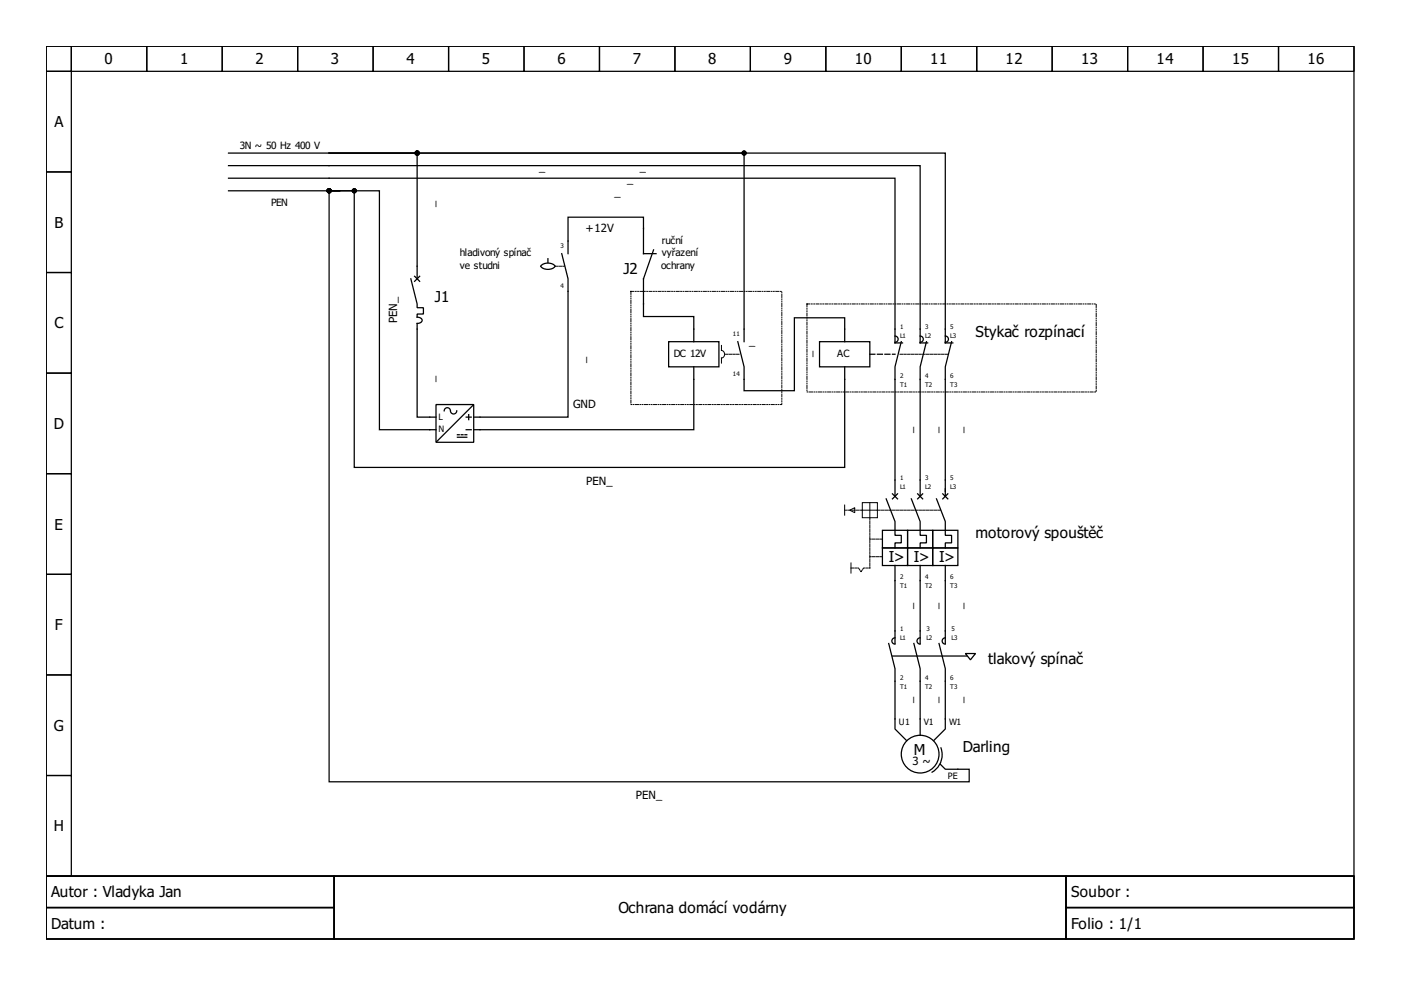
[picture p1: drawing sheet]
<svg xmlns="http://www.w3.org/2000/svg" width="297mm" height="210mm" viewBox="0 0 297 210" stroke-linecap="round" stroke-linejoin="round" font-family="sans-serif">
<g fill="none" stroke="#000" stroke-width=".27">
<path d="M9.8 9.8h277.3v176h-277.3zM9.8 9.8h5.3v5.3h-5.3zM9.8 15.1h5.3v21.4h-5.3zM15.1 9.8h16v5.3h-16zM31.1 9.8h16v5.3h-16zM47.1 9.8h16v5.3h-16zM63.1 9.8h16v5.3h-16zM79.1 9.8h16v5.3h-16zM95.1 9.8h16v5.3h-16zM111.1 9.8h16v5.3h-16zM127.1 9.8h16v5.3h-16zM143.1 9.8h16v5.3h-16z"/>
<path d="M159.1 9.8h16v5.3h-16zM175.1 9.8h16v5.3h-16zM191.1 9.8h16v5.3h-16zM207.1 9.8h16v5.3h-16zM223.1 9.8h16v5.3h-16zM239.1 9.8h16v5.3h-16zM255.1 9.8h16v5.3h-16zM271.1 9.8h16v5.3h-16zM9.8 36.5h5.3v21.3h-5.3zM48.4 35.1h146.7v37.6h1.6M48.4 37.8h141.4v34.9h1.6M48.4 32.5h21.4"/>
<path d="M69.8 32.5h18.6v26.6M69.8 32.5h130.6v40.2h1.6M69.8 32.5h88v39.9M9.8 57.8h5.3v21.3h-5.3zM48.4 40.5h21.4M69.8 40.5h2.4h-2.4v125.3h135.7v-2.7h-5.1l-1-1.1M69.8 40.5h10.6v50.6h12M69.8 40.5h5.3v58.6h104v-21.3M87.1 59.1l1.3 5.3v.8h1.4v1.4h-1.4v.6a.8 .8 0 0 1 1 1l-.5 .3-.5 .1v19.8h4M87.9 58.6l1.1 1M89 58.6l-1.1 1M116.2 54.8v.8"/>
<path d="M117.7 56.4a2.15 2.15 0 0 0-3 0M117.7 56.5a2.15 2.15 0 0 1-3 0M119.1 53.8l1.3 5.3v29.3h-20M138.6 53l-2.2 6.1v8h10.7v5.3M139.1 53.8h-2.7v-7.8h-16v7.8M9.8 79.1h5.3v21.3h-5.3zM141.8 72.4h10.6v5.4h-10.6zM147.1 77.8v13.3h-46.7M156.4 72.4l1.4 5.4v5h10.6v-15.4h10.7v5M173.8 72.4h10.6v5.4h-10.6zM189.8 71.2a.67 .67 0 0 1 .6 .7 .67 .67 0 0 1-.6 .7M191.1 72.4l-1.3 5.4v27.4"/>
<path d="M195.1 71.2a.67 .67 0 0 1 .7 .7 .67 .67 0 0 1-.7 .7M196.4 72.4l-1.3 5.4v27.4M200.4 71.2a.67 .67 0 0 1 .7 .7 .67 .67 0 0 1-.7 .7M201.8 72.4l-1.4 5.4v27.4M92.4 85.8h8v8h-8zM95.5 87.1a.67 .67 0 0 0-.7-.7 .67 .67 0 0 0-.6 .7M96.8 87.1a.67 .67 0 0 1-.6 .7 .67 .67 0 0 1-.7-.6M97 92.2h.4M97 92.7h2M97.8 92.2h.4M98.6 92.2h.4M98.8 91.1h1.1"/>
<path d="M98.8 88.4h1.1M99.4 87.9v1.1M100.3 85.9l-7.7 7.7M9.8 100.4h5.3v21.4h-5.3zM187.1 112.4h5.3v3.8h-5.3zM187.1 116.2h5.3v3.7h-5.3zM187.9 105.8l1.9 4.8v2.9h1.3v1.6h-1.3v1.1M189.2 104.7l1.1 1.1M189.8 119.9v16.5M190.3 104.7l-1.1 1.1M192.4 116.2h5.4v3.7h-5.4zM192.4 112.4h5.4v3.8h-5.4z"/>
<path d="M193.2 105.8l1.9 4.8v2.9h1.3v1.6h-1.3v1.1M194.6 104.7l1 1.1M195.1 119.9v16.5M195.6 104.7l-1 1.1M197.8 116.2h5.3v3.7h-5.3zM197.8 112.4h5.3v3.8h-5.3zM198.6 105.8l1.8 4.8v2.9h1.4v1.6h-1.4v1.1M199.9 104.7l1.1 1.1M200.4 119.9v16.5M201 104.7l-1.1 1.1M9.8 121.8h5.3v21.3h-5.3zM188.4 136.4l1.4 5.4v12.8l2.4 2.4"/>
<path d="M189.2 139.1h15.8M189.8 135.2a.67 .67 0 0 0-.7 .7 .67 .67 0 0 0 .7 .7M193.8 136.4l1.3 5.4v14.1M195.1 135.2a.67 .67 0 0 0-.7 .7 .67 .67 0 0 0 .7 .7M199.1 136.4l1.3 5.4v12.8l-2.4 2.4M200.4 135.2a.67 .67 0 0 0-.6 .7 .67 .67 0 0 0 .6 .7M204.7 138.6h2.1l-1 1.3zM9.8 143.1h5.3v21.3h-5.3zM199.5 158.6a4.3 4.3 0 0 1-1.9 5.1M9.8 164.4h5.3v21.4h-5.3zM9.8 185.8h277.3v13.3h-277.3zM9.8 185.8h61v6.6h-61z"/>
<path d="M9.8 192.4h61v6.7h-61zM70.8 185.8h155.2v13.3h-155.2zM226 185.8h61.1v6.6h-61.1zM226 192.4h61.1v6.7h-61.1z"/>
<circle cx="195.1" cy="159.9" r="4"/>
</g>
<path d="M184.4 75.1h5.4" fill="none" stroke="#000" stroke-width=".27" stroke-dasharray="1.1 .5"/>
<path d="M133.8 61.8h32v24h-32zM171.1 64.4h61.3v18.7h-61.3z" fill="none" stroke="#000" stroke-width=".21" stroke-dasharray=".6 .3 .2 .3 .2 .3"/>
<path d="M117.8 56.4h1.8M153.8 75.1h3.2M201 75.1h-10.4M179.1 108.2h3.7M184.4 109.8v10.6M186 108.2h13.4M187.1 114.3h-2.7M187.1 118h-2.7M180.4 120.4h1.6l.6 .8 .5-.8h1.3" fill="none" stroke="#000" stroke-width=".21" stroke-dasharray=".5 .3"/>
<path d="M153 73.2v1.1a.81 .81 0 0 1 .6 .8 .81 .81 0 0 1-.6 .8v1.1M179.1 107.1v2.1M180.2 108.2l1-.6v1.1zM180.4 119.4v2.1M182.8 106.6h3.2v3.2h-3.2zM182.8 108.2h3.2M184.4 106.6v3.2" fill="none" stroke="#000" stroke-width=".21"/>
<g fill="#000" stroke="#000" stroke-width=".27">
<circle cx="88.4" cy="32.5" r=".4"/>
<circle cx="157.8" cy="32.5" r=".4"/>
<circle cx="69.8" cy="40.5" r=".4"/>
<circle cx="75.1" cy="40.5" r=".4"/>
</g>
<g font-size="3.2">
<text x="22.2" y="13.7">0</text>
<text x="38.2" y="13.7">1</text>
<text x="54.2" y="13.7">2</text>
<text x="70.2" y="13.7">3</text>
<text x="86.2" y="13.7">4</text>
<text x="102.2" y="13.7">5</text>
<text x="118.2" y="13.7">6</text>
<text x="134.2" y="13.7">7</text>
<text x="150.2" y="13.7">8</text>
<text x="166.2" y="13.7">9</text>
<text x="181.2" y="13.7">10</text>
<text x="197.2" y="13.7">11</text>
<text x="213.2" y="13.7">12</text>
<text x="229.2" y="13.7">13</text>
<text x="245.2" y="13.7">14</text>
<text x="261.2" y="13.7">15</text>
<text x="277.2" y="13.7">16</text>
<text x="11.5" y="27">A</text>
<text x="11.5" y="48.3">B</text>
<text x="132.2" y="58">J2</text>
<text x="92.2" y="64">J1</text>
<text x="11.5" y="69.6">C</text>
<text x="206.8" y="71.4">Stykač rozpínací</text>
<text x="11.4" y="91">D</text>
<text x="11.5" y="112.3">E</text>
<text x="188.4" y="119.1">I&gt;</text>
<text x="193.8" y="119.1">I&gt;</text>
<text x="199.1" y="119.1">I&gt;</text>
<text x="206.8" y="114">motorový spouštěč</text>
<text x="11.7" y="133.6">F</text>
<text x="209.5" y="140.7">tlakový spínač</text>
<text x="11.4" y="155">G</text>
<text x="193.8" y="160.2">M</text>
<text x="204.2" y="159.4">Darling</text>
<text x="11.4" y="176.3">H</text>
<text x="10.9" y="190.3">Autor : Vladyka Jan</text>
<text x="227.1" y="190.3">Soubor :</text>
<text x="10.9" y="197">Datum :</text>
<text x="131.1" y="193.6">Ochrana domácí vodárny</text>
<text x="227.1" y="197">Folio : 1/1</text>
</g>
<g font-size="2.4">
<text x="114.3" y="36.2">_</text>
<text x="130.3" y="41.5">_</text>
<text x="133" y="38.9">_</text>
<text x="135.6" y="36.2">_</text>
<text x="92.2" y="43.9" transform="rotate(-90 92.2 43.9)">_</text>
<text x="124.2" y="49.2">+12V</text>
<text x="84.2" y="68.6" transform="rotate(-90 84.2 68.6)">PEN_</text>
<text x="124.2" y="77" transform="rotate(-90 124.2 77)">_</text>
<text x="158.8" y="73.2">_</text>
<text x="172.2" y="75.8" transform="rotate(-90 172.2 75.8)">_</text>
<text x="92.2" y="81" transform="rotate(-90 92.2 81)">_</text>
<text x="121.5" y="86.6">GND</text>
<text x="193.5" y="91.8" transform="rotate(-90 193.5 91.8)">_</text>
<text x="198.8" y="91.8" transform="rotate(-90 198.8 91.8)">_</text>
<text x="204.2" y="91.8" transform="rotate(-90 204.2 91.8)">_</text>
<text x="124.3" y="102.8">PEN_</text>
<text x="193.5" y="129.1" transform="rotate(-90 193.5 129.1)">_</text>
<text x="198.8" y="129.1" transform="rotate(-90 198.8 129.1)">_</text>
<text x="204.2" y="129.1" transform="rotate(-90 204.2 129.1)">_</text>
<text x="193.5" y="149.1" transform="rotate(-90 193.5 149.1)">_</text>
<text x="198.8" y="149.1" transform="rotate(-90 198.8 149.1)">_</text>
<text x="204.2" y="149.1" transform="rotate(-90 204.2 149.1)">_</text>
<text x="193.5" y="162.3">3 ~</text>
<text x="134.8" y="169.5">PEN_</text>
</g>
<g font-size="2.1">
<text x="50.8" y="31.7">3N ~ 50 Hz 400 V</text>
<text x="57.5" y="43.6">PEN</text>
<text x="140.3" y="51.6">ruční</text>
<text x="97.5" y="54.3">hladivoný spínač</text>
<text x="97.5" y="57">ve studni</text>
<text x="140.2" y="57">ochrany</text>
<text x="140.3" y="54.3">vyřazení</text>
<text x="142.8" y="75.6">DC 12V</text>
<text x="177.5" y="75.6">AC</text>
</g>
<g font-size="1.9">
<text x="93" y="89.1">L</text>
<text x="93" y="91.6">N</text>
<text x="190.6" y="153.8">U1</text>
<text x="195.9" y="153.8">V1</text>
<text x="201.2" y="153.8">W1</text>
<text x="201" y="165.2">PE</text>
</g>
<g font-size="1.3">
<text x="118.8" y="52.6">3</text>
<text x="118.8" y="61.1">4</text>
<text x="155.4" y="71.2">11</text>
<text x="190.8" y="69.8">1</text>
<text x="190.8" y="71.6">L1</text>
<text x="196.2" y="69.8">3</text>
<text x="196.2" y="71.6">L2</text>
<text x="201.5" y="69.8">5</text>
<text x="201.5" y="71.6">L3</text>
<text x="155.4" y="79.8">14</text>
<text x="190.8" y="80.2">2</text>
<text x="190.8" y="82">T1</text>
<text x="196.2" y="80.2">4</text>
<text x="196.2" y="82">T2</text>
<text x="201.5" y="80.2">6</text>
<text x="201.5" y="82">T3</text>
<text x="190.8" y="101.8">1</text>
<text x="196.2" y="101.8">3</text>
<text x="201.5" y="101.8">5</text>
<text x="190.8" y="103.6">L1</text>
<text x="196.2" y="103.6">L2</text>
<text x="201.5" y="103.6">L3</text>
<text x="190.8" y="122.8">2</text>
<text x="190.8" y="124.7">T1</text>
<text x="196.2" y="122.8">4</text>
<text x="196.2" y="124.7">T2</text>
<text x="201.5" y="122.8">6</text>
<text x="201.5" y="124.7">T3</text>
<text x="190.8" y="133.8">1</text>
<text x="190.8" y="135.6">L1</text>
<text x="196.4" y="133.8">3</text>
<text x="196.4" y="135.6">L2</text>
<text x="201.8" y="133.8">5</text>
<text x="201.8" y="135.6">L3</text>
<text x="190.8" y="144.2">2</text>
<text x="190.8" y="146">T1</text>
<text x="196.2" y="144.2">4</text>
<text x="196.2" y="146">T2</text>
<text x="201.5" y="144.2">6</text>
<text x="201.5" y="146">T3</text>
</g>
</svg>
